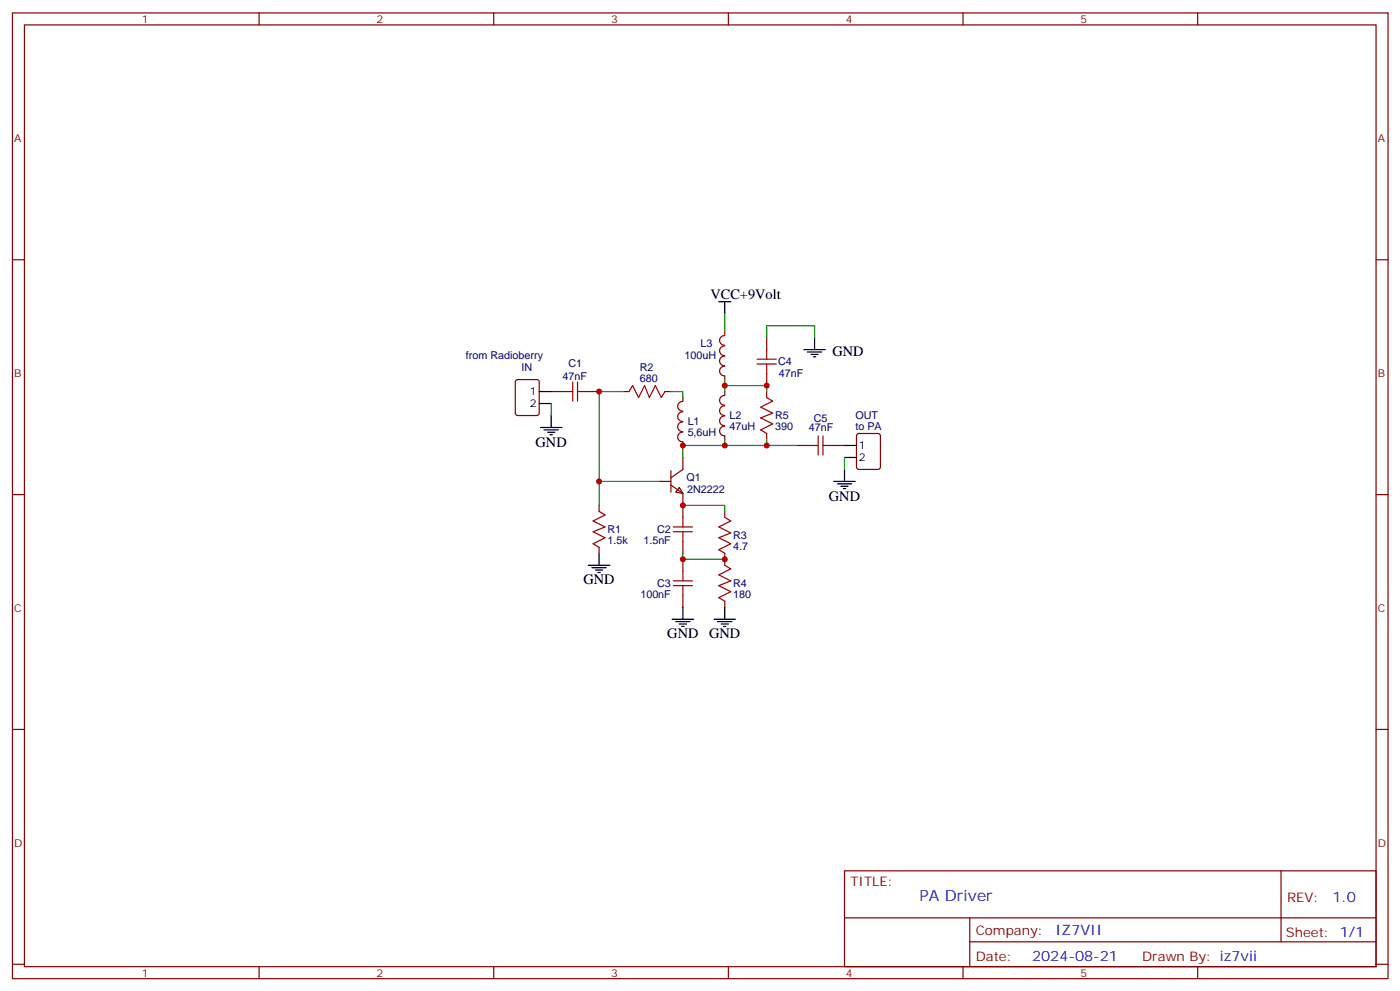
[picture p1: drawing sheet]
<svg xmlns="http://www.w3.org/2000/svg" width="413mm" height="292mm" viewBox="0 0 413 292" stroke-linecap="round" stroke-linejoin="round" font-family="sans-serif">
<g fill="none" stroke="#870000" stroke-width=".35">
<path d="M3.7 3.8h405.3v284.3h-405.3zM7.2 7.3h398.3v277.3h-398.3zM76.3 3.8v3.5M145.5 3.8v3.5M214.6 3.8v3.5M283.8 3.8v3.5M352.9 3.8v3.5M3.7 76.5h3.5M405.5 76.5h3.5M213.6 98.8a1.41 1.41 0 0 0-1.6 1.4 1.41 1.41 0 0 0 1.5 1.4M213.6 97.6v1.1M225.9 99.4v3.5"/>
<path d="M152.1 112l.4-.2h5.7l.6 .4 .1 9.4-.5 .7h-5.9l-.6-.4-.1-9.4zM162.4 115.3h3.5M173 115.3h3.5M183.6 115.3h1.7M195.9 115.3h1.8M201.2 118.2a1.41 1.41 0 0 0-1.5 1.4 1.41 1.41 0 0 0 1.5 1.4M201.2 117.1v1M213.5 119.5a1.41 1.41 0 0 0-1.5 1.4 1.41 1.41 0 0 0 1.5 1.4M213.5 104.9a1.41 1.41 0 0 0-1.5 1.4 1.41 1.41 0 0 0 1.5 1.4M213.5 101.9a1.41 1.41 0 0 0-1.5 1.4 1.41 1.41 0 0 0 1.5 1.4M213.6 116.5a1.41 1.41 0 0 0-1.6 1.4 1.41 1.41 0 0 0 1.5 1.4M213.6 107.9a1.41 1.41 0 0 0-1.6 1.4 1.41 1.41 0 0 0 1.5 1.4"/>
<path d="M213.6 110.7v1.1M213.6 115.3v1M225.9 110v3.5M225.9 115.3v1.8M197.7 138.6v6.3M201.2 124.3a1.41 1.41 0 0 0-1.5 1.4 1.41 1.41 0 0 0 1.5 1.4M201.2 121.3a1.41 1.41 0 0 0-1.5 1.4 1.41 1.41 0 0 0 1.5 1.4M201.2 127.3a1.41 1.41 0 0 0-1.5 1.4 1.41 1.41 0 0 0 1.5 1.4M201.2 130.1v1.1M201.2 134.7v3.5l-3.5 2.5M213.5 122.5a1.41 1.41 0 0 0-1.5 1.4 1.41 1.41 0 0 0 1.5 1.4M213.6 125.5a1.41 1.41 0 0 0-1.6 1.4 1.41 1.41 0 0 0 1.5 1.4l.1 1.1"/>
<path d="M225.9 127.6v1.8M234.7 131.2h3.6M245.3 131.2h3.5M252.6 127.8l.5-.2h5.6l.7 .5v9.4l-.4 .7h-5.9l-.7-.4v-9.5zM3.7 145.6h3.5M176.5 148.8v1.8M194.2 141.7h3.5M197.7 142.8l3.5 2.5v7M200.2 143.5l1 1.8-2.1-.4zM201.2 159.4v3.5M213.6 150.6v1.7M405.5 145.6h3.5"/>
<path d="M176.5 161.1v1.8M201.2 164.7v3.5M201.2 175.3v3.5M213.6 162.9v3.5M213.6 177v1.8M3.7 214.8h3.5M405.5 214.8h3.5M248.8 256.4h156.7v28.2h-156.7zM377.5 256.4v20.9M248.9 270.2h156.5M285.8 277.3h119.6M285.8 270.2v14.2"/>
<path d="M3.7 283.9h3.5M76.3 284.6v3.5M145.5 284.6v3.5M214.6 284.6v3.5M283.8 284.6v3.5M352.9 284.6v3.5M405.5 283.9h3.5"/>
</g>
<g fill="none" stroke="#a10000" stroke-width=".35">
<path d="M165.9 115.3h2.9M168.8 112.5v5.6M170.2 112.5v5.6M170.2 115.3h2.8M185.3 115.3l1.1-1.8 1.8 3.6 1.7-3.6 1.4 3.6 1.8-3.6 1.8 3.6 1-1.8M223.1 107.2h5.6M223.1 105.8h5.6M225.9 102.9v2.9M225.9 107.2v2.8M225.9 117.1l1.8 1-3.5 1.8 3.5 1.7-3.5 1.4 3.5 1.8-3.5 1.8 1.7 1M238.3 131.2h2.8M241.1 128.3v5.7"/>
<path d="M242.5 128.3v5.7M242.5 131.2h2.8M176.5 150.6l1.8 1-3.5 1.8 3.5 1.8-3.5 1.4 3.5 1.7-3.5 1.8 1.7 1M198.4 156.6h5.6M198.4 155.2h5.6M201.2 152.3v2.9M201.2 156.6v2.8M213.6 152.3l1.7 1.1-3.5 1.8 3.5 1.7-3.5 1.4 3.5 1.8-3.5 1.8 1.8 1M198.4 172.4h5.6M198.4 171h5.6M201.2 168.2v2.8M201.2 172.4v2.9"/>
<path d="M213.6 166.4l1.7 1.1-3.5 1.8 3.5 1.7-3.5 1.4 3.5 1.8-3.5 1.8 1.8 1"/>
</g>
<g fill="none" stroke="#000" stroke-width=".35">
<path d="M211.8 88.8h3.5M213.6 88.8v3.6M240 99.4v3.5M158.9 115.3h3.5M158.9 118.8h3.5M236.9 102.9h6.3M237.9 103.6h4.2M239 104.4h2.1M239.7 105.1h.7M159.2 125.9h6.4M160.3 126.6h4.2M161.4 127.3h2.1"/>
<path d="M162.1 128h.7M162.4 122.3v3.6M248.8 131.2h3.6M248.8 134.7h3.6M248.8 138.2v3.5M245.7 141.7h6.3M246.7 142.5h4.3M247.8 143.2h2.1M248.5 143.9h.7M173.4 166.4h6.3M174.4 167.1h4.2M175.5 167.9h2.1"/>
<path d="M176.2 168.6h.7M176.5 162.9v3.5M201.2 178.8v3.5M213.6 178.8v3.5M198 182.3h6.4M199.1 183h4.2M200.2 183.7h2.1M200.9 184.4h.7M210.4 182.3h6.3M211.5 183h4.2M212.5 183.7h2.1M213.2 184.4h.7"/>
</g>
<g fill="none" stroke="#008700" stroke-width=".35">
<path d="M213.6 92.4v5.2M225.9 99.4v-3.5h14.1v3.5M162.4 118.8v3.5M183.6 115.3h-7.1v26.4M197.7 115.3h3.5v1.8M213.6 113.5h12.3v1.8M213.6 111.8v3.5M213.6 129.4v1.8M225.9 129.4v1.8M234.7 131.2h-33.5v3.5M248.8 134.7v3.5M194.2 141.7h-17.7v7.1"/>
<path d="M201.2 148.8h12.4v1.8M201.2 162.9v1.8h12.4"/>
</g>
<g fill="#c00">
<circle cx="201.2" cy="148.8" r=".88"/>
<circle cx="213.6" cy="164.7" r=".88"/>
<circle cx="201.2" cy="164.7" r=".88"/>
<circle cx="176.5" cy="141.7" r=".88"/>
<circle cx="176.5" cy="115.3" r=".88"/>
<circle cx="201.2" cy="131.2" r=".88"/>
<circle cx="213.6" cy="131.2" r=".88"/>
<circle cx="225.9" cy="131.2" r=".88"/>
<circle cx="213.6" cy="113.5" r=".88"/>
<circle cx="225.9" cy="113.5" r=".88"/>
</g>
<text font-size="4.6" fill="#00f" x="270.9" y="265.4">PA Driver</text>
<g font-size="4.2">
<text x="209.3" y="88.1">VCC+9Volt</text>
<text x="245.3" y="104.7">GND</text>
<text x="157.8" y="131.5">GND</text>
<text x="244.3" y="147.4">GND</text>
<text x="171.9" y="172.1">GND</text>
<text x="196.6" y="188">GND</text>
<text x="209" y="188">GND</text>
</g>
<g font-size="4.2" fill="#00f">
<text x="392.6" y="265.7">1.0</text>
<text x="311" y="275.2">IZ7VII</text>
<text x="304.1" y="283">2024-08-21</text>
</g>
<g font-size="3.9" fill="#800">
<text x="250.6" y="261">TITLE:</text>
<text x="379.2" y="265.7">REV:</text>
<text x="287.5" y="275.2">Company:</text>
<text x="378.9" y="275.8">Sheet: 1/1</text>
<text x="287.5" y="282.9">Date:</text>
<text x="336.6" y="282.9">Drawn By: iz7vii</text>
</g>
<g font-size="3.2" fill="#800">
<text x="41.8" y="6.8">1</text>
<text x="110.9" y="6.8">2</text>
<text x="180.1" y="6.8">3</text>
<text x="249.2" y="6.8">4</text>
<text x="318.3" y="6.8">5</text>
<text x="4.2" y="41.9">A</text>
<text x="406" y="41.9">A</text>
<text x="4.2" y="111.1">B</text>
<text x="406" y="111.1">B</text>
<text x="4.2" y="180.2">C</text>
<text x="406" y="180.2">C</text>
<text x="4.2" y="249.3">D</text>
<text x="406" y="249.3">D</text>
<text x="41.8" y="287.6">1</text>
<text x="110.9" y="287.6">2</text>
<text x="180.1" y="287.6">3</text>
<text x="249.2" y="287.6">4</text>
<text x="318.3" y="287.6">5</text>
</g>
<g font-size="3.2" fill="#000080">
<text x="137.3" y="105.8">from Radioberry</text>
<text x="201.7" y="105.8">100uH</text>
<text x="206.4" y="102.3">L3</text>
<text x="229.3" y="107.6">C4</text>
<text x="153.6" y="109.4">IN</text>
<text x="165.8" y="111.8">47nF</text>
<text x="167.5" y="108.2">C1</text>
<text x="188.5" y="112.5">680</text>
<text x="188.5" y="109.3">R2</text>
<text x="229.5" y="111.1">47nF</text>
<text x="202.6" y="125.3">L1</text>
<text x="215" y="123.5">L2</text>
<text x="228.4" y="123.5">R5</text>
<text x="239.8" y="124.1">C5</text>
<text x="252" y="123.4">OUT</text>
<text x="202.6" y="128.4">5,6uH</text>
<text x="215" y="126.7">47uH</text>
<text x="228.4" y="126.7">390</text>
<text x="238.3" y="127">47nF</text>
<text x="252" y="126.6">to PA</text>
<text x="202.3" y="141.7">Q1</text>
<text x="202.5" y="145.3">2N2222</text>
<text x="179" y="160.2">1.5k</text>
<text x="179" y="157">R1</text>
<text x="189.6" y="160.2">1.5nF</text>
<text x="193.6" y="157">C2</text>
<text x="216" y="161.9">4.7</text>
<text x="216" y="158.7">R3</text>
<text x="193.6" y="172.8">C3</text>
<text x="216" y="172.8">R4</text>
<text x="188.7" y="176.1">100nF</text>
<text x="216" y="176.1">180</text>
</g>
<g font-size="3.2">
<text x="156.2" y="116.3">1</text>
<text x="156.2" y="119.9">2</text>
<text x="253.1" y="132.2">1</text>
<text x="253.1" y="135.7">2</text>
</g>
</svg>
